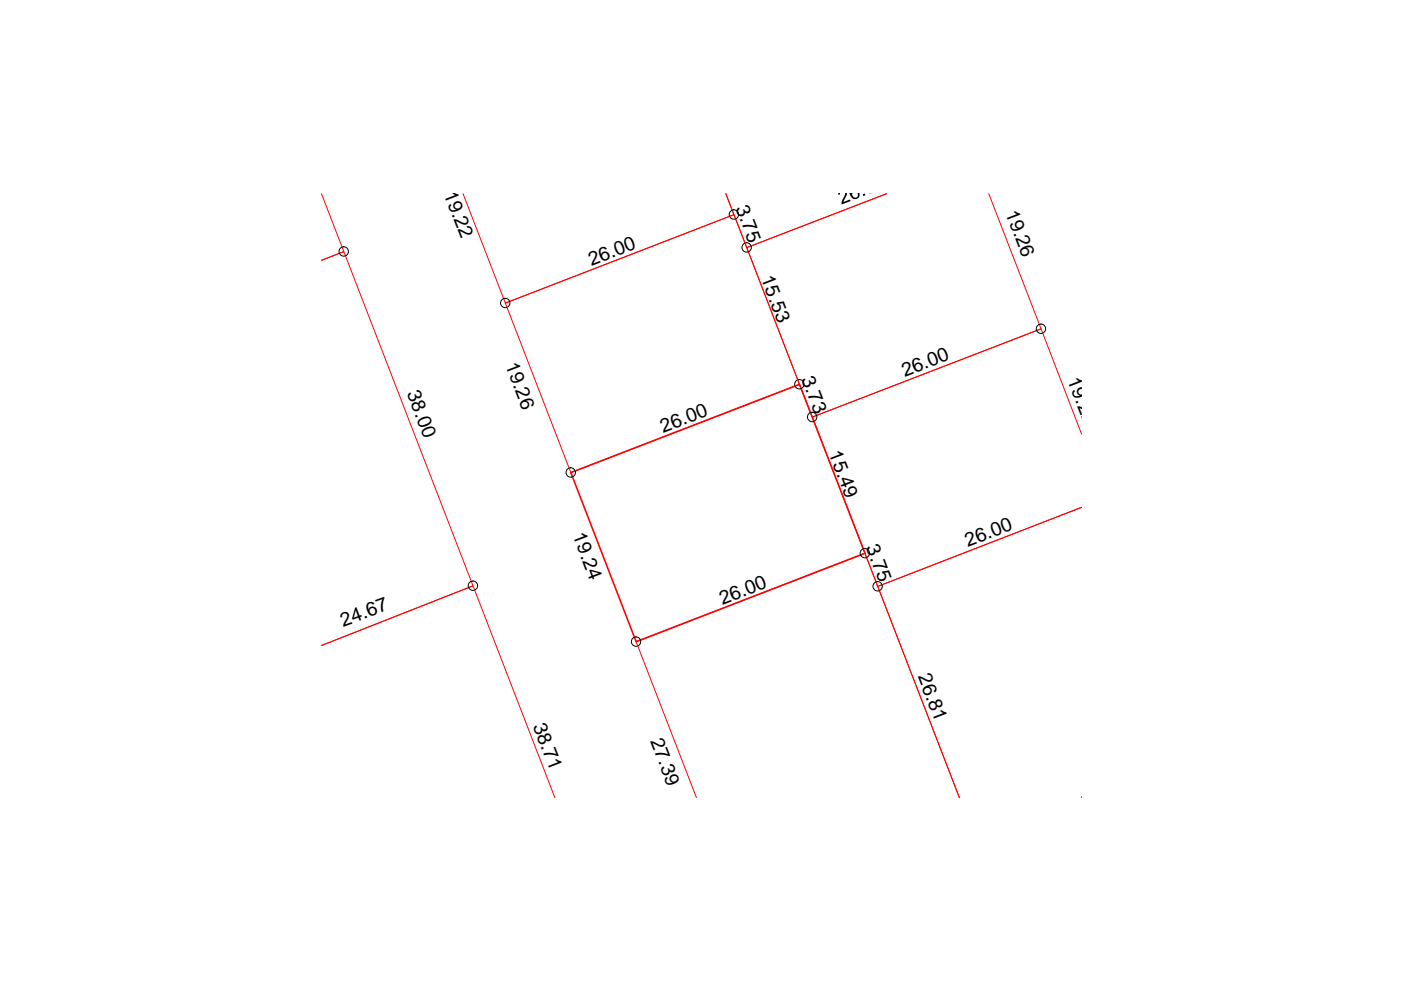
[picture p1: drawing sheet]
<svg xmlns="http://www.w3.org/2000/svg" width="297mm" height="210mm" viewBox="0 0 297 210" stroke-linecap="round" stroke-linejoin="round" font-family="sans-serif">
<path d="M68.2 41.1l4.7 12.2-4.7 1.9 4.7-1.9 27.4 70.9-32.1 12.7 32.1-12.7 17.3 44.9M98.2 41.1l8.9 23.2 48.5-18.8-1.7-4.4 4.4 11.4 29.7-11.4-29.7 11.4 13.9 35.9 48.5-18.7-11.1-28.6M107.1 64.3l48.5-18.8 13.9 36-48.5 18.7zM229.3 92l-8.6-22.3-48.5 18.7 13.9 35.9 43.2-16.7-43.2 16.7 17.3 44.8-20-51.8-48.5 18.8 12.8 33M229.3 169.1h.1" fill="none" stroke="#f00" stroke-width=".21"/>
<path d="M121 100.2l48.5-18.7 13.9 35.8-48.5 18.8z" fill="none" stroke="#f00" stroke-width=".34"/>
<g fill="none" stroke="#000" stroke-width=".21">
<circle cx="72.9" cy="53.3" r=".99"/>
<circle cx="155.6" cy="45.5" r=".99"/>
<circle cx="158.3" cy="52.5" r=".99"/>
<circle cx="107.1" cy="64.2" r=".99"/>
<circle cx="220.7" cy="69.7" r=".99"/>
<circle cx="169.5" cy="81.5" r=".99"/>
<circle cx="172.2" cy="88.4" r=".99"/>
<circle cx="121" cy="100.2" r=".99"/>
<circle cx="183.4" cy="117.3" r=".99"/>
<circle cx="100.3" cy="124.2" r=".99"/>
<circle cx="134.9" cy="136" r=".99"/>
<circle cx="186.1" cy="124.3" r=".99"/>
</g>
<g fill="#000">
<path d="M177.7 41h1.5a.3 .3 0 0 1 .4 .1 .3 .3 0 0 1-.1 .4l-.7 1.3 1.4-.5 .1 .3-1.8 .7-.1-.5 .7-1.4a.26 .26 0 0 0 .1-.4 .26 .26 0 0 0-.4 0h-.3a.22 .22 0 0 0-.3-.1 .22 .22 0 0 0-.1 .3l-.3 .1zM182.9 41.2l.4-.2 .2 .4-.5 .2z"/>
<path d="M180 41h1.8a.43 .43 0 0 1 .5 .2 .43 .43 0 0 1-.1 .5l-.5 .5h-.7l-.5-.4-.4-.8zM180.7 41v.4l.4 .5h.5l.3-.5a.57 .57 0 0 0-.9-.4z"/>
<path d="M183.2 41h2.3zM183.6 41h1.5z"/>
</g>
<g font-size="4.1">
<text x="94.1" y="41.1" transform="rotate(69 94.1 41.1)">19.22</text>
<text x="156" y="44.2" transform="rotate(69 156 44.2)">3.75</text>
<text x="213.1" y="45.1" transform="rotate(69 213.1 45.1)">19.26</text>
<text x="125.4" y="56.4" transform="rotate(-21 125.4 56.4)">26.00</text>
<text x="161.3" y="59" transform="rotate(69 161.3 59)">15.53</text>
<text x="107.1" y="77.4" transform="rotate(69 107.1 77.4)">19.26</text>
<text x="86.2" y="83.4" transform="rotate(69 86.2 83.4)">38.00</text>
<text x="169.9" y="80.4" transform="rotate(69 169.9 80.4)">3.73</text>
<text x="191.8" y="79.9" transform="rotate(-21 191.8 79.9)">26.00</text>
<text x="226.3" y="80.6" transform="rotate(69 226.3 80.6)">19.22</text>
<text x="140.6" y="91.8" transform="rotate(-21 140.6 91.8)">26.00</text>
<text x="175.7" y="96.1" transform="rotate(69 175.7 96.1)">15.49</text>
<text x="121.4" y="113.5" transform="rotate(69 121.4 113.5)">19.24</text>
<text x="183.6" y="116.1" transform="rotate(69 183.6 116.1)">3.75</text>
<text x="205.2" y="116" transform="rotate(-21 205.2 116)">26.00</text>
<text x="153.2" y="128.2" transform="rotate(-21 153.2 128.2)">26.00</text>
<text x="72.8" y="132.8" transform="rotate(-20 72.8 132.8)">24.67</text>
<text x="194.6" y="143.4" transform="rotate(69 194.6 143.4)">26.81</text>
<text x="112.9" y="153.8" transform="rotate(69 112.9 153.8)">38.71</text>
<text x="137.9" y="157.1" transform="rotate(69 137.9 157.1)">27.39</text>
<text x="224.4" y="174.2" transform="rotate(-12 224.4 174.2)">26.32</text>
</g>
</svg>
